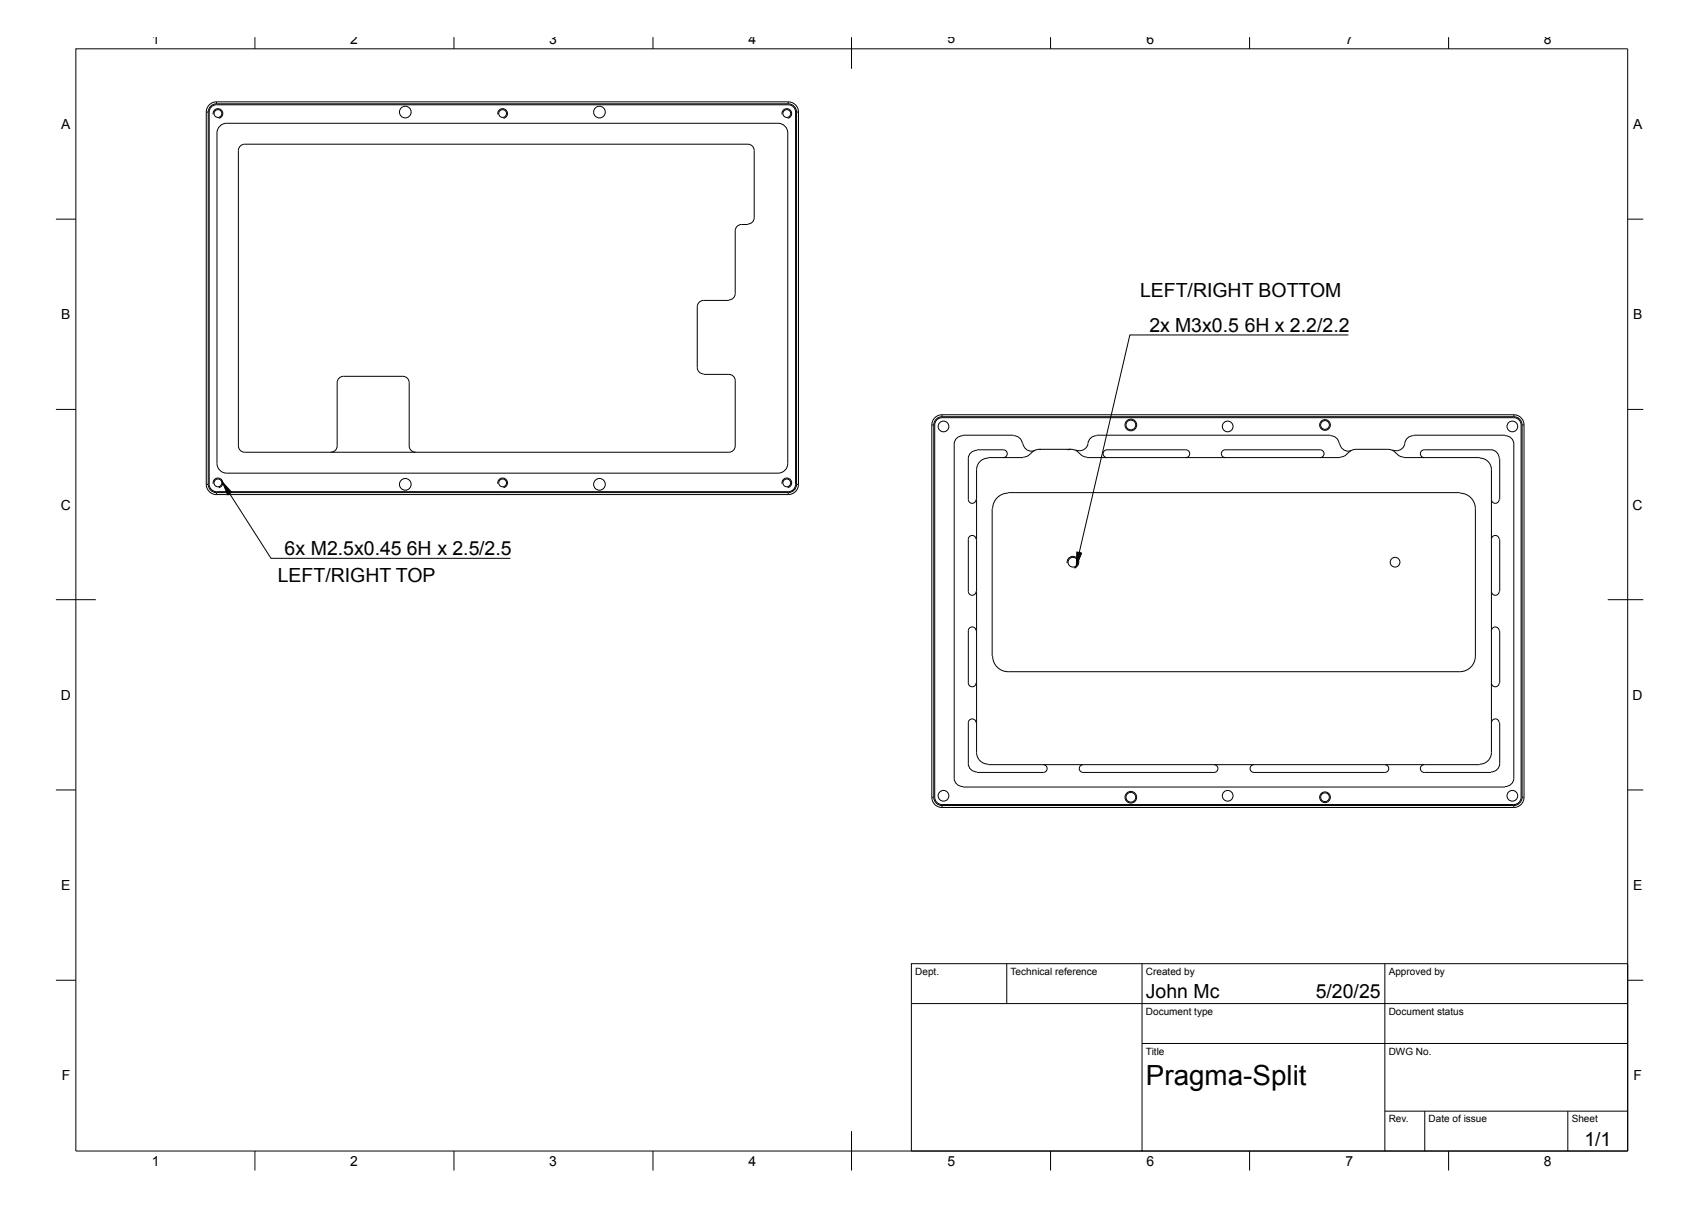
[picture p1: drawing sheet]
<svg xmlns="http://www.w3.org/2000/svg" width="297mm" height="210mm" viewBox="0 0 297 210" stroke-linecap="round" stroke-linejoin="round" font-family="sans-serif">
<g fill="none" stroke="#010101" stroke-width=".17">
<path d="M35.9 19.5v64.8M35.9 19.5h.3M36.2 19.5v64.8M36.9 18.5l.8-.3h99.4a1.27 1.27 0 0 1 1.3 1.3v64.8a1.27 1.27 0 0 1-1.3 1.2h-99.4a1.27 1.27 0 0 1-1.3-1.2v-64.8l.1-.4zM37.1 19.9a.85 .85 0 0 1 .7-1 .85 .85 0 0 1 1 .7 .85 .85 0 0 1-.7 1M37.7 17.7a1.78 1.78 0 0 0-1.8 1.8M37.7 18.1a1.44 1.44 0 0 0-1.5 1.4M37.7 17.7v.4M37.7 17.7h99.4M37.7 18.1h99.4M86.6 19.9a.85 .85 0 0 1 .7-1 .85 .85 0 0 1 1 .7 .85 .85 0 0 1-.7 1M136.1 19.9a.85 .85 0 0 1 .6-1 .85 .85 0 0 1 1 .7 .85 .85 0 0 1-.7 1"/>
<path d="M137.1 18.1a1.44 1.44 0 0 1 1.5 1.4M137.1 17.7a1.78 1.78 0 0 1 1.8 1.8M137.1 17.7v.4M138.6 19.5h.3M138.6 19.5v64.8M138.9 19.5v64.8M38.2 21.9l.8-.4 .4-.1h96a1.69 1.69 0 0 1 1.7 1.7v57.5a1.69 1.69 0 0 1-1.7 1.7h-96a1.69 1.69 0 0 1-1.6-1.7v-57.5v-.4zM130.1 39a1.1 1.1 0 0 0 1.1-1.1v-11.7a1.1 1.1 0 0 0-1.1-1.1h-87.5a1.1 1.1 0 0 0-1.1 1.1v51.4a1.1 1.1 0 0 0 1.1 1.1h84.2a1.1 1.1 0 0 0 1.1-1.1v-11.4a1.1 1.1 0 0 0-1.1-1.1h-4.4M130.1 39.1h-1.1a1.1 1.1 0 0 0-1.1 1.1v10.9a1.1 1.1 0 0 1-1.1 1.1M126.8 52.3h-4.4a1.1 1.1 0 0 0-1.1 1.1v10.5a1.1 1.1 0 0 0 1.1 1.2M57.6 78.7a1.1 1.1 0 0 0 1.1-1.1v-11a1.1 1.1 0 0 1 1.1-1.1h10.3a1.1 1.1 0 0 1 1.1 1.1v11a1.1 1.1 0 0 0 1.1 1.1M171.9 79.6h6.1"/>
<path d="M178 77.1a1.5 1.5 0 0 0 2.1 1.3M179.3 78.9a1.55 1.55 0 0 1-1.3 .6M181 78.2l-1 .2-.7 .6M185.7 78.2v.1a1.89 1.89 0 0 1 2.2 .7M187.9 78.9a1.55 1.55 0 0 0 1.2 .6M189.1 79.6h44.1M189.3 77.1a1.5 1.5 0 0 1-2.2 1.2M233.1 77.1a1.5 1.5 0 0 0 2.1 1.3M234.4 78.9a1.55 1.55 0 0 1-1.2 .6M236 78.2l-.9 .2-.7 .6M241.5 78.2l.8 .2 .7 .6M243 78.9a1.55 1.55 0 0 0 1.3 .6"/>
<path d="M244.3 79.6h13.2M244.4 77.1a1.5 1.5 0 0 1-2.2 1.2M35.9 84.3a1.78 1.78 0 0 0 1.8 1.7M35.9 84.3h.3M36.2 84.3a1.44 1.44 0 0 0 1.5 1.4M37.1 84.2a.85 .85 0 0 1 .7-1 .85 .85 0 0 1 1 .7 .85 .85 0 0 1-.7 .9M37.7 85.7v.3M37.7 85.7h99.4M37.7 86h99.4M86.6 84.2a.85 .85 0 0 1 .7-1 .85 .85 0 0 1 1 .7 .85 .85 0 0 1-.7 .9M136.1 84.2a.85 .85 0 0 1 .6-1 .85 .85 0 0 1 1 .7 .85 .85 0 0 1-.7 .9M137.1 85.7v.3"/>
<path d="M138.6 84.3a1.44 1.44 0 0 1-1.5 1.4M138.6 84.3h.3M138.9 84.3a1.78 1.78 0 0 1-1.8 1.7M172.6 88.5v25.7M175.4 85.8a2.71 2.71 0 0 0-2.7 2.7M175.4 85.7h78.6M254 85.8a2.71 2.71 0 0 1 2.7 2.7v25.7a2.71 2.71 0 0 1-2.7 2.7h-78.6a2.71 2.71 0 0 1-2.7-2.7"/>
<circle cx="37.9" cy="19.8" r=".68"/>
<circle cx="70.5" cy="19.5" r="1.02"/>
<circle cx="87.4" cy="19.8" r=".68"/>
<circle cx="104.3" cy="19.5" r="1.02"/>
<circle cx="136.9" cy="19.8" r=".68"/>
<circle cx="37.9" cy="84" r=".68"/>
<circle cx="70.5" cy="84.3" r="1.02"/>
<circle cx="87.4" cy="84" r=".68"/>
<circle cx="104.3" cy="84.3" r="1.02"/>
<circle cx="136.9" cy="84" r=".68"/>
</g>
<path d="M180.9 78.1l.1 .1z" fill="#010101"/>
<g fill="none" stroke="#010101" stroke-width=".17">
<path d="M13.2 8.5h270v191.8h-270zM44.4 6.5v2M79 6.5v2M113.6 6.5v2M148.2 6.5v5.5M182.8 6.5v2M217.4 6.5v2M252 6.5v2M9.7 38.1h3.5M283.2 38.1h2.7M234.6 58.3h-38l-8.8 37.8M9.7 71.2h3.5"/>
<path d="M162.1 73.9v64.8M162.1 73.9h.4M162.5 73.9v64.8M163.2 72.9l.7-.2h99.5a1.27 1.27 0 0 1 1.3 1.2v64.8a1.27 1.27 0 0 1-1.3 1.3h-99.5a1.27 1.27 0 0 1-1.3-1.3v-64.8l.1-.4zM163.9 72.2a1.78 1.78 0 0 0-1.8 1.7M163.9 72.5a1.44 1.44 0 0 0-1.4 1.4M163.9 72.2h99.5M163.9 72.2v.3M163.9 72.5h99.5M167.5 75.8a1.49 1.49 0 0 0-1.5 1.4v58.2a1.47 1.47 0 0 0 1.5 1.4M167.5 75.7h8.9M170 78.3a1.49 1.49 0 0 0-1.5 1.5v7.1a.68 .68 0 0 0 .7 .7 .68 .68 0 0 0 .6-.7"/>
<path d="M170 78.3h4.6a.68 .68 0 0 1 .6 .6 .68 .68 0 0 1-.6 .7M171.9 79.7a2.03 2.03 0 0 0-2 2v49.2a2.03 2.03 0 0 0 2 2.1M176.4 75.8a1.5 1.5 0 0 1 1.5 1.3M180.8 78.2h5.5M190.8 75.8a1.5 1.5 0 0 0-1.5 1.3M190.8 75.7h40.7M192.6 79.6a.68 .68 0 0 1-.7-.7 .68 .68 0 0 1 .7-.6h13.7a.68 .68 0 0 1 .7 .6 .68 .68 0 0 1-.7 .7M213.2 79.6a.68 .68 0 0 1-.7-.7 .68 .68 0 0 1 .7-.6h16.5a.68 .68 0 0 1 .7 .6 .68 .68 0 0 1-.7 .7M231.5 75.8a1.5 1.5 0 0 1 1.5 1.3M236 78.2h5.5M245.9 75.8a1.5 1.5 0 0 0-1.5 1.3M245.9 75.7h16"/>
<path d="M247.8 79.6a.68 .68 0 0 1-.7-.7 .68 .68 0 0 1 .7-.6h11.6a1.47 1.47 0 0 1 1.4 1.5M257.5 79.7a2.03 2.03 0 0 1 2 2v49.2a2.03 2.03 0 0 1-2 2.1M260.9 79.8v7.1M261.9 75.8a1.49 1.49 0 0 1 1.5 1.4v58.2a1.47 1.47 0 0 1-1.5 1.4M263.4 72.2v.3M263.4 72.2a1.78 1.78 0 0 1 1.8 1.7M263.4 72.5a1.44 1.44 0 0 1 1.4 1.4M264.8 73.9h.4M264.8 73.9v64.8M265.2 73.9v64.8M283.2 71.2h2.7M40 85.9l7.1 11.2h41.7"/>
<path d="M169.8 93.8a.68 .68 0 0 0-.6-.6 .68 .68 0 0 0-.7 .6v9.1a.68 .68 0 0 0 .7 .7 .68 .68 0 0 0 .6-.7M185.7 98a1.02 1.02 0 0 1 .8-1.2 1.02 1.02 0 0 1 1.2 .8 1.02 1.02 0 0 1-.8 1.2M259.5 93.8a.68 .68 0 0 1 .7-.6 .68 .68 0 0 1 .6 .6M259.5 86.9a.68 .68 0 0 0 .7 .7 .68 .68 0 0 0 .6-.7M260.9 93.8v9.1M9.7 104.3h7M169.8 109.8a.68 .68 0 0 0-.6-.7 .68 .68 0 0 0-.7 .7v9a.68 .68 0 0 0 .7 .7 .68 .68 0 0 0 .6-.7M259.5 102.9a.68 .68 0 0 0 .7 .7 .68 .68 0 0 0 .6-.7M259.5 109.8a.68 .68 0 0 1 .7-.7 .68 .68 0 0 1 .6 .7M259.5 118.8a.68 .68 0 0 0 .7 .7 .68 .68 0 0 0 .6-.7M260.9 109.8v9M279.7 104.3h6.2"/>
<path d="M9.7 137.4h3.5M162.1 138.7a1.78 1.78 0 0 0 1.8 1.8M162.1 138.7h.4M162.5 138.7a1.44 1.44 0 0 0 1.4 1.4M167.5 136.9h94.4M169.8 125.8a.68 .68 0 0 0-.6-.7 .68 .68 0 0 0-.7 .7v7.1a1.47 1.47 0 0 0 1.5 1.4M171.9 133h85.6M181.5 133a.68 .68 0 0 1 .7 .7 .68 .68 0 0 1-.7 .7h-11.5M188.5 133a.68 .68 0 0 0-.7 .7 .68 .68 0 0 0 .7 .7h22.7a.68 .68 0 0 0 .7-.7 .68 .68 0 0 0-.7-.7M218.2 133a.68 .68 0 0 0-.7 .7 .68 .68 0 0 0 .7 .7h22.8a.68 .68 0 0 0 .6-.7 .68 .68 0 0 0-.6-.7M247.8 133a.68 .68 0 0 0-.7 .7 .68 .68 0 0 0 .7 .7h11.6M259.5 125.8a.68 .68 0 0 1 .7-.7 .68 .68 0 0 1 .6 .7"/>
<path d="M260.9 125.8v7.1a1.47 1.47 0 0 1-1.5 1.4M264.8 138.7h.4M264.8 138.7a1.44 1.44 0 0 1-1.4 1.4M265.2 138.7a1.78 1.78 0 0 1-1.8 1.8M283.2 137.4h2.7M163.9 140.5h99.5M163.9 140.1v.4M163.9 140.1h99.5M263.4 140.1v.4M9.7 170.5h3.5M158.6 174.6h124.6M175.2 167.7v6.9"/>
<path d="M198.7 167.7v32.6M241 167.7v32.6M283.2 167.7h-124.6v32.6M283.2 170.5h2.7M148.2 196.8v6.8M198.7 181.6h84.5M241 193.3h42.2M247.9 193.3v7M272.8 193.3v7M44.4 200.3v3.3M79 200.3v3.3M113.6 200.3v3.3"/>
<path d="M182.8 200.3v3.3M217.4 200.3v3.3M252 200.3v3.3"/>
<circle cx="164.2" cy="74.2" r=".93"/>
<circle cx="196.8" cy="73.9" r="1.02"/>
<circle cx="196.8" cy="73.9" r=".85"/>
<circle cx="213.6" cy="74.2" r=".93"/>
<circle cx="230.5" cy="73.9" r=".93"/>
<circle cx="230.5" cy="73.9" r=".76"/>
<circle cx="263.1" cy="74.2" r=".93"/>
<circle cx="186.7" cy="97.8" r=".85"/>
<circle cx="242.7" cy="97.8" r=".85"/>
<circle cx="164.2" cy="138.5" r=".93"/>
<circle cx="196.8" cy="138.7" r="1.02"/>
<circle cx="196.8" cy="138.7" r=".85"/>
<circle cx="213.6" cy="138.5" r=".93"/>
<circle cx="230.5" cy="138.7" r=".93"/>
<circle cx="230.5" cy="138.7" r=".76"/>
<circle cx="263.1" cy="138.5" r=".93"/>
</g>
<g fill="#010101" stroke="#010101" stroke-width=".17">
<path d="M38.7 83.8l1.6 1.8-.7 .5z"/>
<path d="M187.4 96l.8 .2-.9 2.3z"/>
</g>
<text font-size="4.8" x="199.4" y="188.8">Pragma-Split</text>
<g font-size="3.4">
<text x="198.4" y="51.6">LEFT/RIGHT BOTTOM</text>
<text x="200" y="57.8">2x M3x0.5</text>
<text x="216.6" y="57.8">6H x 2.2/2.2</text>
<text x="48.3" y="101.3">LEFT/RIGHT TOP</text>
<text x="49.5" y="96.6">6x M2.5x0.45</text>
<text x="70.8" y="96.6">6H x 2.5/2.5</text>
<text x="199.4" y="173.6">John Mc</text>
<text x="228.9" y="173.6">5/20/25</text>
<text x="275.7" y="199.3">1/1</text>
</g>
<g font-size="2.4">
<text x="26.4" y="7.6">1</text>
<text x="60.9" y="7.6">2</text>
<text x="95.6" y="7.6">3</text>
<text x="130.2" y="7.6">4</text>
<text x="164.8" y="7.6">5</text>
<text x="199.5" y="7.6">6</text>
<text x="234.1" y="7.6">7</text>
<text x="268.6" y="7.6">8</text>
<text x="10.7" y="22.5">A</text>
<text x="284.1" y="22.5">A</text>
<text x="10.7" y="55.6">B</text>
<text x="284.1" y="55.6">B</text>
<text x="10.6" y="88.7">C</text>
<text x="284" y="88.7">C</text>
<text x="10.6" y="121.8">D</text>
<text x="284" y="121.8">D</text>
<text x="10.7" y="154.9">E</text>
<text x="284.1" y="154.9">E</text>
<text x="10.7" y="188">F</text>
<text x="284.2" y="188">F</text>
<text x="26.4" y="202.8">1</text>
<text x="60.9" y="202.8">2</text>
<text x="95.6" y="202.8">3</text>
<text x="130.2" y="202.8">4</text>
<text x="164.8" y="202.8">5</text>
<text x="199.5" y="202.8">6</text>
<text x="234.1" y="202.8">7</text>
<text x="268.6" y="202.8">8</text>
</g>
<g font-size="1.7">
<text x="159.2" y="169.6">Dept.</text>
<text x="175.8" y="169.6">Technical reference</text>
<text x="199.4" y="169.6">Created by</text>
<text x="241.6" y="169.6">Approved by</text>
<text x="199.4" y="176.6">Document type</text>
<text x="241.6" y="176.6">Document status</text>
<text x="199.4" y="183.5">Title</text>
<text x="241.6" y="183.5">DWG No.</text>
<text x="241.6" y="195.3">Rev.</text>
<text x="248.6" y="195.3">Date of issue</text>
<text x="273.5" y="195.3">Sheet</text>
</g>
</svg>
